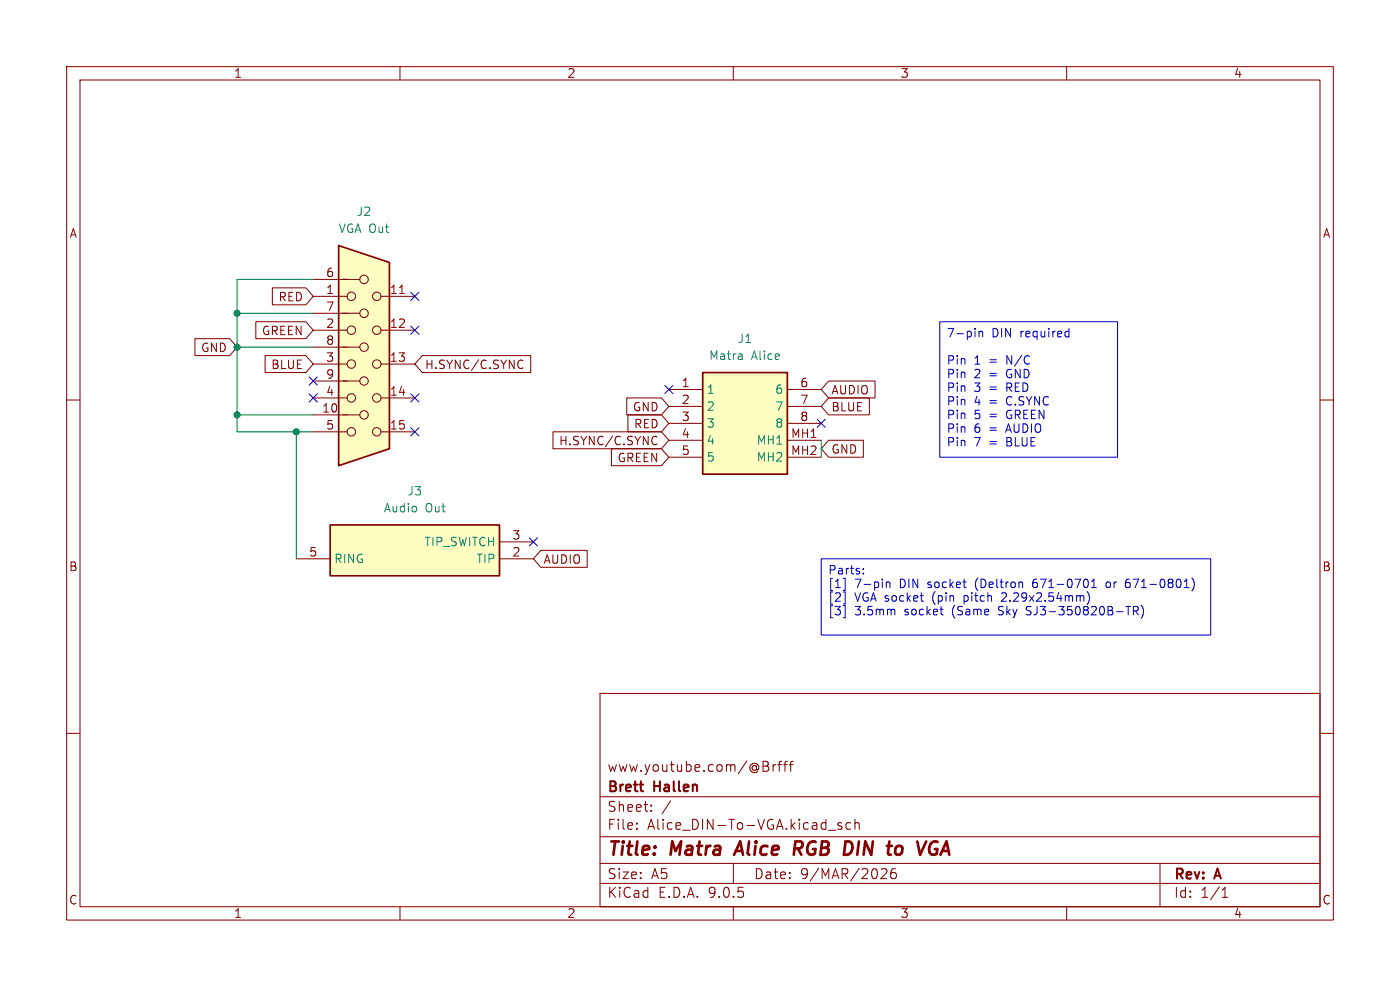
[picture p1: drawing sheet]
(kicad_sch
 (version 20250114)
 (generator "eeschema")
 (generator_version "9.0")
 (paper "A5")
 (title_block
  (title "Matra Alice RGB DIN to VGA")
  (date "9/MAR/2026")
  (rev "A")
  (company "Brett Hallen")
  (comment 1 "www.youtube.com/@Brfff"))
 (lib_symbols
  (symbol "Clueless_Engineer:671-0801" (exclude_from_sim no) (in_bom yes) (on_board yes)
   (property "Reference" "J" (at 19.05 7.62 0) (effects (font (size 1.27 1.27)) (justify left top)))
   (property "Value" "671-0801" (at 19.05 5.08 0) (effects (font (size 1.27 1.27)) (justify left top)))
   (property "Footprint" "6710801" (at 19.05 -94.92 0) (effects (font (size 1.27 1.27)) (justify left top) (hide yes)))
   (property "Datasheet" "https://www.mouser.co.uk/datasheet/2/458/deltron-671-0401-4-way-din-socket-data-1859903.pdf" (at 19.05 -194.92 0) (effects (font (size 1.27 1.27)) (justify left top) (hide yes)))
   (property "Description" "Deltron 8 Pole Right Angle Din Socket Socket, 2A, 100 V ac, Lockable" (at 0 0 0) (effects (font (size 1.27 1.27)) (hide yes)))
   (property "Height" "19.5" (at 19.05 -394.92 0) (effects (font (size 1.27 1.27)) (justify left top) (hide yes)))
   (property "element14 Part Number" "" (at 19.05 -494.92 0) (effects (font (size 1.27 1.27)) (justify left top) (hide yes)))
   (property "element14 Price/Stock" "" (at 19.05 -594.92 0) (effects (font (size 1.27 1.27)) (justify left top) (hide yes)))
   (property "Manufacturer_Name" "DELTRON COMPONENTS" (at 19.05 -694.92 0) (effects (font (size 1.27 1.27)) (justify left top) (hide yes)))
   (property "Manufacturer_Part_Number" "671-0801" (at 19.05 -794.92 0) (effects (font (size 1.27 1.27)) (justify left top) (hide yes)))
   (symbol "671-0801_1_1"
    (rectangle (start 5.08 2.54) (end 17.78 -12.7) (stroke (width 0.254) (type default)) (fill (type background)))
    (pin passive line (at 0 0 0) (length 5.08) (name "1" (effects (font (size 1.27 1.27)))) (number "1" (effects (font (size 1.27 1.27)))))
    (pin passive line (at 0 -2.54 0) (length 5.08) (name "2" (effects (font (size 1.27 1.27)))) (number "2" (effects (font (size 1.27 1.27)))))
    (pin passive line (at 0 -5.08 0) (length 5.08) (name "3" (effects (font (size 1.27 1.27)))) (number "3" (effects (font (size 1.27 1.27)))))
    (pin passive line (at 0 -7.62 0) (length 5.08) (name "4" (effects (font (size 1.27 1.27)))) (number "4" (effects (font (size 1.27 1.27)))))
    (pin passive line (at 0 -10.16 0) (length 5.08) (name "5" (effects (font (size 1.27 1.27)))) (number "5" (effects (font (size 1.27 1.27)))))
    (pin passive line (at 22.86 0 180) (length 5.08) (name "6" (effects (font (size 1.27 1.27)))) (number "6" (effects (font (size 1.27 1.27)))))
    (pin passive line (at 22.86 -2.54 180) (length 5.08) (name "7" (effects (font (size 1.27 1.27)))) (number "7" (effects (font (size 1.27 1.27)))))
    (pin passive line (at 22.86 -5.08 180) (length 5.08) (name "8" (effects (font (size 1.27 1.27)))) (number "8" (effects (font (size 1.27 1.27)))))
    (pin passive line (at 22.86 -7.62 180) (length 5.08) (name "MH1" (effects (font (size 1.27 1.27)))) (number "MH1" (effects (font (size 1.27 1.27)))))
    (pin passive line (at 22.86 -10.16 180) (length 5.08) (name "MH2" (effects (font (size 1.27 1.27)))) (number "MH2" (effects (font (size 1.27 1.27))))))
   (embedded_fonts no))
  (symbol "Clueless_Engineer:SJ3-350820B-TR" (exclude_from_sim no) (in_bom yes) (on_board yes)
   (property "Reference" "J" (at 31.75 7.62 0) (effects (font (size 1.27 1.27)) (justify left top)))
   (property "Value" "SJ3-350820B-TR" (at 31.75 5.08 0) (effects (font (size 1.27 1.27)) (justify left top)))
   (property "Footprint" "Clueless_Engineer:SJ3350820BTR" (at 31.75 -94.92 0) (effects (font (size 1.27 1.27)) (justify left top) (hide yes)))
   (property "Datasheet" "https://www.sameskydevices.com/product/resource/supplyframepdf/sj3-3508x.pdf" (at 31.75 -194.92 0) (effects (font (size 1.27 1.27)) (justify left top) (hide yes)))
   (property "Description" "3.5 mm Stereo Jack, Through Hole, 2 Conductors, 1 Internal Switches,  Tape & Reel Packaging" (at 0 0 0) (effects (font (size 1.27 1.27)) (hide yes)))
   (property "Height" "5.3" (at 31.75 -394.92 0) (effects (font (size 1.27 1.27)) (justify left top) (hide yes)))
   (property "Mouser Part Number" "179-SJ3-350820B-TR" (at 31.75 -494.92 0) (effects (font (size 1.27 1.27)) (justify left top) (hide yes)))
   (property "Mouser Price/Stock" "https://www.mouser.co.uk/ProductDetail/Same-Sky/SJ3-350820B-TR?qs=IKkN%2F947nfBCsohFK16iQg%3D%3D" (at 31.75 -594.92 0) (effects (font (size 1.27 1.27)) (justify left top) (hide yes)))
   (property "Manufacturer_Name" "Same Sky" (at 31.75 -694.92 0) (effects (font (size 1.27 1.27)) (justify left top) (hide yes)))
   (property "Manufacturer_Part_Number" "SJ3-350820B-TR" (at 31.75 -794.92 0) (effects (font (size 1.27 1.27)) (justify left top) (hide yes)))
   (symbol "SJ3-350820B-TR_1_1"
    (rectangle (start 5.08 2.54) (end 30.48 -5.08) (stroke (width 0.254) (type default)) (fill (type background)))
    (pin passive line (at 0 0 0) (length 5.08) (name "TIP" (effects (font (size 1.27 1.27)))) (number "2" (effects (font (size 1.27 1.27)))))
    (pin passive line (at 0 -2.54 0) (length 5.08) (name "TIP_SWITCH" (effects (font (size 1.27 1.27)))) (number "3" (effects (font (size 1.27 1.27)))))
    (pin passive line (at 35.56 0 180) (length 5.08) (name "RING" (effects (font (size 1.27 1.27)))) (number "5" (effects (font (size 1.27 1.27))))))
   (embedded_fonts no))
  (symbol "Connector:DE15_Socket_HighDensity"
   (pin_names
    (offset 1.016) (hide yes)) (exclude_from_sim no) (in_bom yes) (on_board yes)
   (property "Reference" "J" (at 0 21.59 0) (effects (font (size 1.27 1.27))))
   (property "Value" "DE15_Socket_HighDensity" (at 0 19.05 0) (effects (font (size 1.27 1.27))))
   (property "Footprint" "" (at -24.13 10.16 0) (effects (font (size 1.27 1.27)) (hide yes)))
   (property "Datasheet" "~" (at -24.13 10.16 0) (effects (font (size 1.27 1.27)) (hide yes)))
   (property "Description" "15-pin D-SUB connector, socket (female), High density (3 columns), Triple Row, Generic, VGA-connector" (at 0 0 0) (effects (font (size 1.27 1.27)) (hide yes)))
   (symbol "DE15_Socket_HighDensity_0_1"
    (polyline (pts (xy -3.81 17.78) (xy -3.81 -15.24) (xy 3.81 -12.7) (xy 3.81 15.24) (xy -3.81 17.78)) (stroke (width 0.254) (type default)) (fill (type background)))
    (polyline (pts (xy -3.175 7.62) (xy -0.635 7.62)) (stroke (width 0) (type default)) (fill (type none)))
    (circle (center -1.905 10.16) (radius 0.635) (stroke (width 0) (type default)) (fill (type none)))
    (circle (center -1.905 5.08) (radius 0.635) (stroke (width 0) (type default)) (fill (type none)))
    (circle (center -1.905 0) (radius 0.635) (stroke (width 0) (type default)) (fill (type none)))
    (circle (center -1.905 -5.08) (radius 0.635) (stroke (width 0) (type default)) (fill (type none)))
    (circle (center -1.905 -10.16) (radius 0.635) (stroke (width 0) (type default)) (fill (type none)))
    (polyline (pts (xy -0.635 12.7) (xy -3.175 12.7)) (stroke (width 0) (type default)) (fill (type none)))
    (polyline (pts (xy -0.635 2.54) (xy -3.175 2.54)) (stroke (width 0) (type default)) (fill (type none)))
    (polyline (pts (xy -0.635 -2.54) (xy -3.175 -2.54)) (stroke (width 0) (type default)) (fill (type none)))
    (polyline (pts (xy -0.635 -7.62) (xy -3.175 -7.62)) (stroke (width 0) (type default)) (fill (type none)))
    (circle (center 0 12.7) (radius 0.635) (stroke (width 0) (type default)) (fill (type none)))
    (circle (center 0 7.62) (radius 0.635) (stroke (width 0) (type default)) (fill (type none)))
    (circle (center 0 2.54) (radius 0.635) (stroke (width 0) (type default)) (fill (type none)))
    (circle (center 0 -2.54) (radius 0.635) (stroke (width 0) (type default)) (fill (type none)))
    (circle (center 0 -7.62) (radius 0.635) (stroke (width 0) (type default)) (fill (type none)))
    (circle (center 1.905 10.16) (radius 0.635) (stroke (width 0) (type default)) (fill (type none)))
    (circle (center 1.905 5.08) (radius 0.635) (stroke (width 0) (type default)) (fill (type none)))
    (circle (center 1.905 0) (radius 0.635) (stroke (width 0) (type default)) (fill (type none)))
    (circle (center 1.905 -5.08) (radius 0.635) (stroke (width 0) (type default)) (fill (type none)))
    (circle (center 1.905 -10.16) (radius 0.635) (stroke (width 0) (type default)) (fill (type none))))
   (symbol "DE15_Socket_HighDensity_1_1"
    (pin passive line (at -7.62 12.7 0) (length 5.08) (name "~" (effects (font (size 1.27 1.27)))) (number "6" (effects (font (size 1.27 1.27)))))
    (pin passive line (at -7.62 10.16 0) (length 5.08) (name "~" (effects (font (size 1.27 1.27)))) (number "1" (effects (font (size 1.27 1.27)))))
    (pin passive line (at -7.62 7.62 0) (length 5.08) (name "~" (effects (font (size 1.27 1.27)))) (number "7" (effects (font (size 1.27 1.27)))))
    (pin passive line (at -7.62 5.08 0) (length 5.08) (name "~" (effects (font (size 1.27 1.27)))) (number "2" (effects (font (size 1.27 1.27)))))
    (pin passive line (at -7.62 2.54 0) (length 5.08) (name "~" (effects (font (size 1.27 1.27)))) (number "8" (effects (font (size 1.27 1.27)))))
    (pin passive line (at -7.62 0 0) (length 5.08) (name "~" (effects (font (size 1.27 1.27)))) (number "3" (effects (font (size 1.27 1.27)))))
    (pin passive line (at -7.62 -2.54 0) (length 5.08) (name "~" (effects (font (size 1.27 1.27)))) (number "9" (effects (font (size 1.27 1.27)))))
    (pin passive line (at -7.62 -5.08 0) (length 5.08) (name "~" (effects (font (size 1.27 1.27)))) (number "4" (effects (font (size 1.27 1.27)))))
    (pin passive line (at -7.62 -7.62 0) (length 5.08) (name "~" (effects (font (size 1.27 1.27)))) (number "10" (effects (font (size 1.27 1.27)))))
    (pin passive line (at -7.62 -10.16 0) (length 5.08) (name "~" (effects (font (size 1.27 1.27)))) (number "5" (effects (font (size 1.27 1.27)))))
    (pin passive line (at 7.62 10.16 180) (length 5.08) (name "~" (effects (font (size 1.27 1.27)))) (number "11" (effects (font (size 1.27 1.27)))))
    (pin passive line (at 7.62 5.08 180) (length 5.08) (name "~" (effects (font (size 1.27 1.27)))) (number "12" (effects (font (size 1.27 1.27)))))
    (pin passive line (at 7.62 0 180) (length 5.08) (name "~" (effects (font (size 1.27 1.27)))) (number "13" (effects (font (size 1.27 1.27)))))
    (pin passive line (at 7.62 -5.08 180) (length 5.08) (name "~" (effects (font (size 1.27 1.27)))) (number "14" (effects (font (size 1.27 1.27)))))
    (pin passive line (at 7.62 -10.16 180) (length 5.08) (name "~" (effects (font (size 1.27 1.27)))) (number "15" (effects (font (size 1.27 1.27))))))
   (embedded_fonts no)))
 (text_box "Parts:\n[1] 7-pin DIN socket (Deltron 671-0701 or 671-0801)\n[2] VGA socket (pin pitch 2.29x2.54mm)\n[3] 3.5mm socket (Same Sky SJ3-350820B-TR)"
  (exclude_from_sim no)
  (at 123.19 83.82 0)
  (size 58.42 11.43)
  (margins 0.9525 0.9525 0.9525 0.9525)
  (stroke (width 0) (type solid))
  (fill (type none))
  (effects (font (size 1.27 1.27)) (justify left top)))
 (text_box "7-pin DIN required\n\nPin 1 = N/C\nPin 2 = GND\nPin 3 = RED\nPin 4 = C.SYNC\nPin 5 = GREEN\nPin 6 = AUDIO\nPin 7 = BLUE"
  (exclude_from_sim no)
  (at 140.97 48.26 0)
  (size 26.67 20.32)
  (margins 0.9525 0.9525 0.9525 0.9525)
  (stroke (width 0) (type solid))
  (fill (type none))
  (effects (font (size 1.27 1.27)) (justify left top)))
 (junction
  (at 35.56 52.07)
  (diameter 0)
  (color 0 0 0 0))
 (junction
  (at 35.56 46.99)
  (diameter 0)
  (color 0 0 0 0))
 (junction
  (at 35.56 62.23)
  (diameter 0)
  (color 0 0 0 0))
 (junction
  (at 44.45 64.77)
  (diameter 0)
  (color 0 0 0 0))
 (no_connect
  (at 62.23 64.77))
 (no_connect
  (at 62.23 49.53))
 (no_connect
  (at 46.99 59.69))
 (no_connect
  (at 123.19 63.5))
 (no_connect
  (at 80.01 81.28))
 (no_connect
  (at 62.23 44.45))
 (no_connect
  (at 46.99 57.15))
 (no_connect
  (at 62.23 59.69))
 (no_connect
  (at 100.33 58.42))
 (wire
  (pts (xy 35.56 62.23) (xy 46.99 62.23))
  (stroke (width 0) (type default)))
 (wire
  (pts (xy 35.56 52.07) (xy 35.56 62.23))
  (stroke (width 0) (type default)))
 (wire
  (pts (xy 35.56 41.91) (xy 46.99 41.91))
  (stroke (width 0) (type default)))
 (wire
  (pts (xy 46.99 64.77) (xy 44.45 64.77))
  (stroke (width 0) (type default)))
 (wire
  (pts (xy 44.45 64.77) (xy 35.56 64.77))
  (stroke (width 0) (type default)))
 (wire
  (pts (xy 35.56 52.07) (xy 46.99 52.07))
  (stroke (width 0) (type default)))
 (wire
  (pts (xy 123.19 66.04) (xy 123.19 68.58))
  (stroke (width 0) (type default)))
 (wire
  (pts (xy 35.56 52.07) (xy 35.56 46.99))
  (stroke (width 0) (type default)))
 (wire
  (pts (xy 35.56 64.77) (xy 35.56 62.23))
  (stroke (width 0) (type default)))
 (wire
  (pts (xy 35.56 46.99) (xy 35.56 41.91))
  (stroke (width 0) (type default)))
 (wire
  (pts (xy 35.56 46.99) (xy 46.99 46.99))
  (stroke (width 0) (type default)))
 (wire
  (pts (xy 44.45 64.77) (xy 44.45 83.82))
  (stroke (width 0) (type default)))
 (global_label "GREEN"
  (shape input)
  (at 100.33 68.58 180)
  (fields_autoplaced yes)
  (effects (font (size 1.27 1.27)) (justify right))
  (property "Intersheetrefs" "${INTERSHEET_REFS}" (at 91.1763 68.58 0) (effects (font (size 1.27 1.27)) (justify right) (hide yes))))
 (global_label "H.SYNC{slash}C.SYNC"
  (shape input)
  (at 100.33 66.04 180)
  (fields_autoplaced yes)
  (effects (font (size 1.27 1.27)) (justify right))
  (property "Intersheetrefs" "${INTERSHEET_REFS}" (at 82.407 66.04 0) (effects (font (size 1.27 1.27)) (justify right) (hide yes))))
 (global_label "GND"
  (shape input)
  (at 100.33 60.96 180)
  (fields_autoplaced yes)
  (effects (font (size 1.27 1.27)) (justify right))
  (property "Intersheetrefs" "${INTERSHEET_REFS}" (at 93.4743 60.96 0) (effects (font (size 1.27 1.27)) (justify right) (hide yes))))
 (global_label "BLUE"
  (shape input)
  (at 46.99 54.61 180)
  (fields_autoplaced yes)
  (effects (font (size 1.27 1.27)) (justify right))
  (property "Intersheetrefs" "${INTERSHEET_REFS}" (at 39.2272 54.61 0) (effects (font (size 1.27 1.27)) (justify right) (hide yes))))
 (global_label "RED"
  (shape input)
  (at 100.33 63.5 180)
  (fields_autoplaced yes)
  (effects (font (size 1.27 1.27)) (justify right))
  (property "Intersheetrefs" "${INTERSHEET_REFS}" (at 93.6558 63.5 0) (effects (font (size 1.27 1.27)) (justify right) (hide yes))))
 (global_label "GND"
  (shape input)
  (at 35.56 52.07 180)
  (fields_autoplaced yes)
  (effects (font (size 1.27 1.27)) (justify right))
  (property "Intersheetrefs" "${INTERSHEET_REFS}" (at 28.7043 52.07 0) (effects (font (size 1.27 1.27)) (justify right) (hide yes))))
 (global_label "AUDIO"
  (shape input)
  (at 80.01 83.82 0)
  (fields_autoplaced yes)
  (effects (font (size 1.27 1.27)) (justify left))
  (property "Intersheetrefs" "${INTERSHEET_REFS}" (at 88.6196 83.82 0) (effects (font (size 1.27 1.27)) (justify left) (hide yes))))
 (global_label "GREEN"
  (shape input)
  (at 46.99 49.53 180)
  (fields_autoplaced yes)
  (effects (font (size 1.27 1.27)) (justify right))
  (property "Intersheetrefs" "${INTERSHEET_REFS}" (at 37.8363 49.53 0) (effects (font (size 1.27 1.27)) (justify right) (hide yes))))
 (global_label "RED"
  (shape input)
  (at 46.99 44.45 180)
  (fields_autoplaced yes)
  (effects (font (size 1.27 1.27)) (justify right))
  (property "Intersheetrefs" "${INTERSHEET_REFS}" (at 40.3158 44.45 0) (effects (font (size 1.27 1.27)) (justify right) (hide yes))))
 (global_label "AUDIO"
  (shape input)
  (at 123.19 58.42 0)
  (fields_autoplaced yes)
  (effects (font (size 1.27 1.27)) (justify left))
  (property "Intersheetrefs" "${INTERSHEET_REFS}" (at 131.7996 58.42 0) (effects (font (size 1.27 1.27)) (justify left) (hide yes))))
 (global_label "BLUE"
  (shape input)
  (at 123.19 60.96 0)
  (fields_autoplaced yes)
  (effects (font (size 1.27 1.27)) (justify left))
  (property "Intersheetrefs" "${INTERSHEET_REFS}" (at 130.9528 60.96 0) (effects (font (size 1.27 1.27)) (justify left) (hide yes))))
 (global_label "GND"
  (shape input)
  (at 123.19 67.31 0)
  (fields_autoplaced yes)
  (effects (font (size 1.27 1.27)) (justify left))
  (property "Intersheetrefs" "${INTERSHEET_REFS}" (at 130.0457 67.31 0) (effects (font (size 1.27 1.27)) (justify left) (hide yes))))
 (global_label "H.SYNC{slash}C.SYNC"
  (shape input)
  (at 62.23 54.61 0)
  (fields_autoplaced yes)
  (effects (font (size 1.27 1.27)) (justify left))
  (property "Intersheetrefs" "${INTERSHEET_REFS}" (at 80.153 54.61 0) (effects (font (size 1.27 1.27)) (justify left) (hide yes))))
 (symbol
  (lib_id "Clueless_Engineer:671-0801")
  (at 100.33 58.42 0)
  (unit 1)
  (exclude_from_sim no)
  (in_bom yes)
  (on_board yes)
  (dnp no)
  (fields_autoplaced yes)
  (property "Reference" "J1" (at 111.76 50.8 0) (effects (font (size 1.27 1.27))))
  (property "Value" "Matra Alice" (at 111.76 53.34 0) (effects (font (size 1.27 1.27))))
  (property "Footprint" "Clueless_Engineer:6710801" (at 119.38 153.34 0) (effects (font (size 1.27 1.27)) (justify left top) (hide yes)))
  (property "Datasheet" "https://www.mouser.co.uk/datasheet/2/458/deltron-671-0401-4-way-din-socket-data-1859903.pdf" (at 119.38 253.34 0) (effects (font (size 1.27 1.27)) (justify left top) (hide yes)))
  (property "Description" "Deltron 8 Pole Right Angle Din Socket Socket, 2A, 100 V ac, Lockable" (at 100.33 58.42 0) (effects (font (size 1.27 1.27)) (hide yes)))
  (property "Height" "19.5" (at 119.38 453.34 0) (effects (font (size 1.27 1.27)) (justify left top) (hide yes)))
  (property "element14 Part Number" "" (at 119.38 553.34 0) (effects (font (size 1.27 1.27)) (justify left top) (hide yes)))
  (property "element14 Price/Stock" "" (at 119.38 653.34 0) (effects (font (size 1.27 1.27)) (justify left top) (hide yes)))
  (property "Manufacturer_Name" "DELTRON COMPONENTS" (at 119.38 753.34 0) (effects (font (size 1.27 1.27)) (justify left top) (hide yes)))
  (property "Manufacturer_Part_Number" "671-0801" (at 119.38 853.34 0) (effects (font (size 1.27 1.27)) (justify left top) (hide yes)))
  (pin "3")
  (pin "2")
  (pin "4")
  (pin "5")
  (pin "8")
  (pin "6")
  (pin "7")
  (pin "MH2")
  (pin "MH1")
  (pin "1"))
 (symbol
  (lib_id "Connector:DE15_Socket_HighDensity")
  (at 54.61 54.61 0)
  (unit 1)
  (exclude_from_sim no)
  (in_bom yes)
  (on_board yes)
  (dnp no)
  (fields_autoplaced yes)
  (property "Reference" "J2" (at 54.61 31.75 0) (effects (font (size 1.27 1.27))))
  (property "Value" "VGA Out" (at 54.61 34.29 0) (effects (font (size 1.27 1.27))))
  (property "Footprint" "Connector_Dsub:DSUB-15-HD_Socket_Horizontal_P2.29x2.54mm_EdgePinOffset8.35mm_Housed_MountingHolesOffset10.89mm" (at 30.48 44.45 0) (effects (font (size 1.27 1.27)) (hide yes)))
  (property "Datasheet" "~" (at 30.48 44.45 0) (effects (font (size 1.27 1.27)) (hide yes)))
  (property "Description" "15-pin D-SUB connector, socket (female), High density (3 columns), Triple Row, Generic, VGA-connector" (at 54.61 54.61 0) (effects (font (size 1.27 1.27)) (hide yes)))
  (pin "13")
  (pin "14")
  (pin "15")
  (pin "6")
  (pin "1")
  (pin "7")
  (pin "2")
  (pin "8")
  (pin "3")
  (pin "9")
  (pin "4")
  (pin "10")
  (pin "5")
  (pin "11")
  (pin "12"))
 (symbol
  (lib_id "Clueless_Engineer:SJ3-350820B-TR")
  (at 80.01 83.82 180)
  (unit 1)
  (exclude_from_sim no)
  (in_bom yes)
  (on_board yes)
  (dnp no)
  (fields_autoplaced yes)
  (property "Reference" "J3" (at 62.23 73.66 0) (effects (font (size 1.27 1.27))))
  (property "Value" "Audio Out" (at 62.23 76.2 0) (effects (font (size 1.27 1.27))))
  (property "Footprint" "Clueless_Engineer:SJ3350820BTR" (at 48.26 -11.1 0) (effects (font (size 1.27 1.27)) (justify left top) (hide yes)))
  (property "Datasheet" "https://www.sameskydevices.com/product/resource/supplyframepdf/sj3-3508x.pdf" (at 48.26 -111.1 0) (effects (font (size 1.27 1.27)) (justify left top) (hide yes)))
  (property "Description" "3.5 mm Stereo Jack, Through Hole, 2 Conductors, 1 Internal Switches,  Tape & Reel Packaging" (at 80.01 83.82 0) (effects (font (size 1.27 1.27)) (hide yes)))
  (property "Height" "5.3" (at 48.26 -311.1 0) (effects (font (size 1.27 1.27)) (justify left top) (hide yes)))
  (property "Mouser Part Number" "179-SJ3-350820B-TR" (at 48.26 -411.1 0) (effects (font (size 1.27 1.27)) (justify left top) (hide yes)))
  (property "Mouser Price/Stock" "https://www.mouser.co.uk/ProductDetail/Same-Sky/SJ3-350820B-TR?qs=IKkN%2F947nfBCsohFK16iQg%3D%3D" (at 48.26 -511.1 0) (effects (font (size 1.27 1.27)) (justify left top) (hide yes)))
  (property "Manufacturer_Name" "Same Sky" (at 48.26 -611.1 0) (effects (font (size 1.27 1.27)) (justify left top) (hide yes)))
  (property "Manufacturer_Part_Number" "SJ3-350820B-TR" (at 48.26 -711.1 0) (effects (font (size 1.27 1.27)) (justify left top) (hide yes)))
  (pin "5")
  (pin "3")
  (pin "2"))
 (sheet_instances
  (path ""
   (page "1")))
 (embedded_fonts no))
